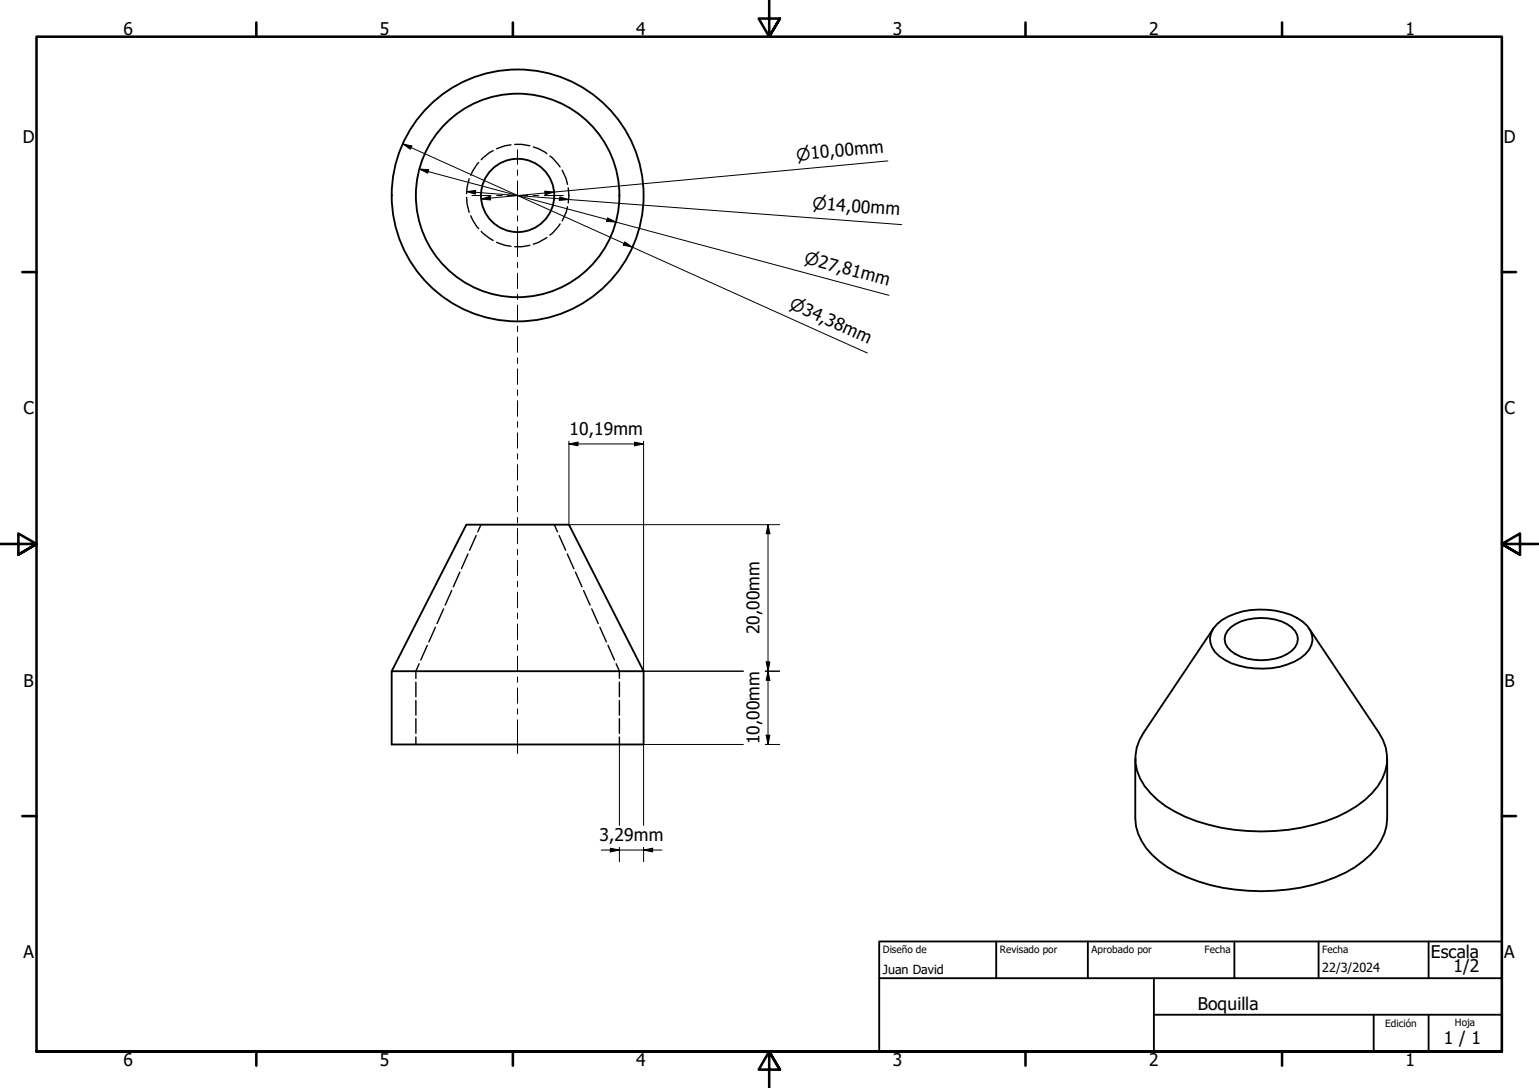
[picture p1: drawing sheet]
<svg xmlns="http://www.w3.org/2000/svg" width="420mm" height="297mm" viewBox="0 0 420 297" stroke-linecap="round" stroke-linejoin="round" font-family="sans-serif">
<!-- layer: Oculto (ISO) -->
<g fill="none" stroke="#000" stroke-width=".38">
<path d="M139.5 39.5l-1.6 .3-2.3 .8M140.5 39.4h2l2.2 .4M127.4 53.9l.1 1.8 .6 2.3M128.1 48.8l-.6 2.3-.1 1.8M128.5 58.9l.5 1.2 1.7 2.3M130.7 44.4l-1.7 2.3-.5 1.2M134.6 41.1l-.9 .5-2.3 2M145.6 40.1l1.3 .5 2.4 1.4M150.1 42.6l.7 .5 2.1 2.5M153.5 46.5l1.1 2.3 .3 1.5M154.9 56.4l-.3 1.6-1.1 2.3M155.1 51.3l.2 2.1-.2 2"/>
<path d="M131.4 63.2l3.2 2.4M135.6 66.2l2.3 .8 1.6 .2M144.7 67l-2.2 .4h-2M149.3 64.8l-2.4 1.4-1.3 .5M152.9 61.1l-2.1 2.6-.7 .5M125.5 156.2l-1.7 4M127.8 151.2l-1.8 4M130 146.2l-1.8 4M131.3 143.2l-.9 2M151.3 143.2l.9 2M152.7 146.2l1.7 4M154.9 151.2l1.8 4"/>
<path d="M157.1 156.2l1.8 4M116.6 176.2l-1.7 4M118.9 171.2l-1.8 4M121.1 166.2l-1.8 4M123.3 161.2l-1.8 4M159.3 161.2l1.8 4M161.5 166.2l1.8 4M163.8 171.2l1.7 4M166 176.2l1.8 4M113.5 186.2v4M113.5 191.2v4M113.5 196.2v4"/>
<path d="M114.4 181.2l-.9 2v2M168.2 181.2l.9 2v2M169.1 186.2v4M169.1 191.2v4M169.1 196.2v4M113.5 201.2v2M169.1 201.2v2"/>
</g>
<!-- layer: Visible (ISO) -->
<g fill="none" stroke="#000" stroke-width=".51">
<path d="M331.3 171.6l-19.1 28.4a12.6 12.6 0 0 0 1.9 16.5 33.2 33.2 0 0 0 15.8 8.7 56.2 56.2 0 0 0 35.2-2.2 24.1 24.1 0 0 0 12.3-10.4 12.3 12.3 0 0 0-1-12.6l-19-28.4M332.3 170.4a19.3 19.3 0 0 1 16-3.7 14.6 14.6 0 0 1 8.6 4.2 5.3 5.3 0 0 1-.5 7.7 19.3 19.3 0 0 1-16 3.6 14.6 14.6 0 0 1-8.7-4.2 5.3 5.3 0 0 1 .6-7.6zM336 171.2a14.8 14.8 0 0 1 16.6 0 3.9 3.9 0 0 1 0 6.5 14.8 14.8 0 0 1-16.6 0 3.9 3.9 0 0 1 0-6.5zM106.9 183.2h68.8v20h-68.8zM106.9 183.2l20.4-40h28l20.4 40M309.9 207.1v16.3a15.5 15.5 0 0 0 6.6 11.7 44.2 44.2 0 0 0 24.2 8.1 50.4 50.4 0 0 0 29.2-6.4 20.1 20.1 0 0 0 8.1-9.2l.5-2.1 .2-2.1v-16.3"/>
<circle cx="141.3" cy="53.4" r="27.8"/>
<circle cx="141.3" cy="53.4" r="10"/>
<circle cx="141.3" cy="53.4" r="34.4"/>
</g>
<!-- layer: Borde (ISO) -->
<g fill="none" stroke="#000" stroke-width=".7">
<path d="M70 6.1v3.9M140 6.1v3.9M210 0v10l-2.9-4.9h5.8l-2.9 4.9 2.9-4.9M280 6.1v3.9M350 6.1v3.9M6.1 74.3h3.9M410 74.3h3.9M0 148.5h10l-5-2.8v5.7l5-2.9-5 2.9M420 148.5h-10l5-2.8v5.7l-5-2.9 5 2.9M6.1 222.8h3.9M410 222.8h3.9M10 287.1v-277.1h400v277.1h-400h400"/>
<path d="M70 287.1v3.8M140 287.1v3.8M212.9 292l-2.9-4.9 2.9 4.9h-5.8l2.9-4.9v9.9M280 287.1v3.8M350 287.1v3.8"/>
</g>
<path d="M240 257h170v30.1h-170zM272 257v10.1M297 257v10.1M337 257v10.1M360 257v10.1M390 257v10.1M240 267.1h170M315 277h95M315 267.1v20M375 277v10.1M390 277v10.1" fill="none" stroke="#000" stroke-width=".51"/>
<!-- layer: Cota (ISO) -->
<g fill="none" stroke="#000" stroke-width=".27">
<path d="M110 39.3l2.5 .6-.5 .9zM110 39.3l126.8 57.1M114.5 46.2l2.5 .1-.2 1zM114.5 46.2l128.2 34.4M127.4 52.3l2.5-.3-.1 1zM127.4 52.3l118.8 9M131.4 54.3l2.4-.7 .1 1zM148.7 52.2l2.6 .2-2.5 .8zM152.8 53.8l2.5 .7-2.6 .2zM165.9 59.5l2.2 1.1-2.5-.2zM242.4 43.9l-111 10.4M170.6 66l2.1 1.5-2.5-.6z"/>
<path d="M155.3 121.2l2.5-.5v1zM155.3 120.4v22.8h57.6M155.3 121.2h20.4M173.2 120.7l2.5 .5-2.5 .5zM175.7 120.4v62.8h27.2M209.7 143.2l.5 2.5h-1zM209.7 143.2v60M208.9 183.2h4M209.2 180.7h1l-.5 2.5zM209.7 183.2l.5 2.5h-1zM169.1 203.2v22.1M202.9 203.2h-27.2v22.1"/>
<path d="M208.9 203.2h4M209.2 200.7h1l-.5 2.5zM164.1 232.1h16.6M166.6 231.6l2.5 .5-2.5 .5zM169.1 231.3v4M175.7 232.1l2.5-.5v1zM175.7 231.3v4"/>
</g>
<g fill="#000">
<path d="M110 39.3l2.5 .6-.5 .9zM114.5 46.2l2.5 .1-.2 1zM127.4 52.3l2.5-.3-.1 1zM131.4 54.3l2.4-.7 .1 1zM148.7 52.2l2.6 .2-2.5 .8zM152.8 53.8l2.5 .7-2.6 .2zM165.9 59.5l2.2 1.1-2.5-.2zM170.6 66l2.1 1.5-2.5-.6zM155.3 121.2l2.5-.5v1zM173.2 120.7l2.5 .5-2.5 .5zM209.7 143.2l.5 2.5h-1zM209.2 180.7h1l-.5 2.5z"/>
<path d="M209.7 183.2l.5 2.5h-1zM209.2 200.7h1l-.5 2.5zM166.6 231.6l2.5 .5-2.5 .5zM175.7 232.1l2.5-.5v1z"/>
</g>
<!-- layer: Marca de centro (ISO) -->
<path d="M128.8 53.4h5.2M135.6 53.4h1.5M138.6 53.4h5.5M145.5 53.4h1.6M148.6 53.4h5.2" fill="none" stroke="#000" stroke-width=".27"/>
<!-- layer: Eje (ISO) -->
<g fill="none" stroke="#000" stroke-width=".27">
<path d="M141.3 40.9v4M141.3 46.4v1.5M141.3 49.4v8M141.3 58.9v1.5M141.3 61.9v8.2M141.3 71.6v1.5M141.3 74.6v4.2M141.3 80.3v1.5M141.3 83.3v4.2M141.3 89v1.5M141.3 92v4.2M141.3 97.7v1.5"/>
<path d="M141.3 100.7v4.3M141.3 106.4v1.5M141.3 109.4v4.3M141.3 115.1v1.5M141.3 118.2v4.2M141.3 123.9v1.4M141.3 126.9v4.1M141.3 132.6v1.4M141.3 135.6v4.1M141.3 141.3v1.4M141.3 144.3v4.1M141.3 150v1.5"/>
<path d="M141.3 153v4.1M141.3 158.7v1.5M141.3 161.7v4.2M141.3 167.4v1.5M141.3 170.4v4.2M141.3 176.1v1.5M141.3 179.1v4.2M141.3 184.8v1.5M141.3 187.8v4.2M141.3 193.5v1.5M141.3 196.5v9.2"/>
</g>
<g font-size="4.8">
<text x="33.7" y="9.6">6</text>
<text x="103.7" y="9.6">5</text>
<text x="173.7" y="9.6">4</text>
<text x="243.7" y="9.6">3</text>
<text x="313.7" y="9.6">2</text>
<text x="383.7" y="9.6">1</text>
<text x="6.2" y="38.9">D</text>
<text x="410.5" y="38.9">D</text>
<text x="6.4" y="113.1">C</text>
<text x="410.7" y="113.1">C</text>
<text x="155.5" y="118.9">10,19mm</text>
<text x="207.3" y="173.2" transform="rotate(-90 207.3 173.2)">20,00mm</text>
<text x="6.4" y="187.4">B</text>
<text x="410.7" y="187.4">B</text>
<text x="207.3" y="203.2" transform="rotate(-90 207.3 203.2)">10,00mm</text>
<text x="163.7" y="229.7">3,29mm</text>
<text x="6.4" y="261.7">A</text>
<text x="390.6" y="261.4">Escala</text>
<text x="410.7" y="261.7">A</text>
<text x="396.8" y="265.5">1/2</text>
<text x="327" y="275.7">Boquilla</text>
<text x="394.2" y="285">1 / 1</text>
<text x="33.7" y="290.9">6</text>
<text x="103.7" y="290.9">5</text>
<text x="173.7" y="290.9">4</text>
<text x="243.7" y="290.9">3</text>
<text x="313.7" y="290.9">2</text>
<text x="383.7" y="290.9">1</text>
</g>
<g font-size="4.6">
<text x="217.6" y="43.9" transform="rotate(-5 217.6 43.9)">⌀10,00mm</text>
<text x="221.7" y="57.1" transform="rotate(4 221.7 57.1)">⌀14,00mm</text>
<text x="219.4" y="71.9" transform="rotate(15 219.4 71.9)">⌀27,81mm</text>
<text x="215.3" y="84.1" transform="rotate(24 215.3 84.1)">⌀34,38mm</text>
</g>
<g font-size="3.4">
<text x="241" y="266">Juan David</text>
<text x="361" y="265.5">22/3/2024</text>
</g>
<g font-size="2.7">
<text x="241" y="260.2">Diseño de</text>
<text x="273" y="260.1">Revisado por</text>
<text x="298" y="260.1">Aprobado por</text>
<text x="328.9" y="260.1">Fecha</text>
<text x="361" y="260.1">Fecha</text>
<text x="378.2" y="280.3">Edición</text>
<text x="397.2" y="280">Hoja</text>
</g>
</svg>
